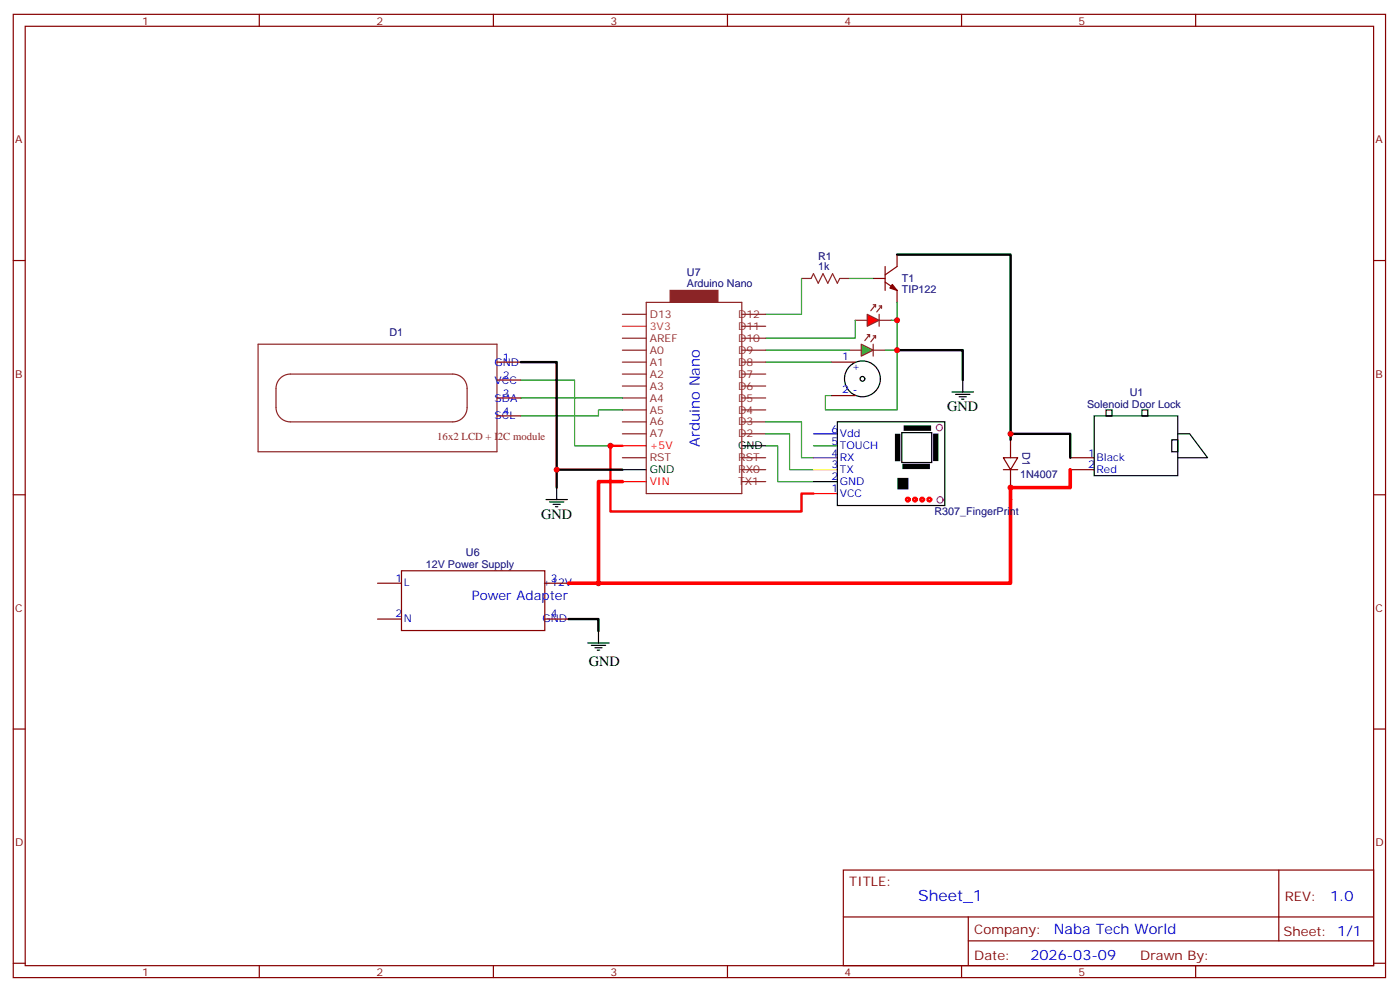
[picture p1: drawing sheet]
<svg xmlns="http://www.w3.org/2000/svg" width="414mm" height="293mm" viewBox="0 0 414 293" stroke-linecap="round" stroke-linejoin="round" font-family="sans-serif">
<g fill="none" stroke="#870000" stroke-width=".35">
<path d="M3.9 4.2h405.4v284.4h-405.4zM7.4 7.8h398.3v277.2h-398.3zM76.6 4.2v3.6M145.7 4.2v3.6M214.9 4.2v3.6M284 4.2v3.6M353.2 4.2v3.6M3.9 76.9h3.5M405.7 76.9h3.6M146.8 106.9h7M146.8 112.2h7M146.8 117.5h7"/>
<path d="M146.8 122.8h7M316.1 135.1h7.1M316.1 138.6h7.1M3.9 146h3.5M405.7 146h3.6M3.9 215.2h3.5M405.7 215.2h3.6M249.1 256.8h156.6v28.2h-156.6zM377.7 256.8v20.9M249.1 270.7h156.5M286 277.7h119.6M286 270.7v14.1"/>
<path d="M3.9 284.3h3.5M76.6 285v3.6M145.7 285v3.6M214.9 285v3.6M284 285v3.6M353.2 285v3.6M405.7 284.3h3.6"/>
</g>
<path d="M323.2 122.8h24.7v17.6h-24.7zM326.7 121h1.8v1.8h-1.8zM337.3 121h1.8v1.8h-1.8zM346.1 129.8h1.8v3.5h-1.8zM347.9 128.1h3.5l5.3 7h-8.8" fill="none" stroke="#000" stroke-width=".35"/>
<path d="M252.6 94.5h3.6M257.9 90h.7M258.6 90l-1.4 1.7M258.6 90v.7M259.7 92.8v3.5M259.7 94.5h3.5M259.7 90.3h.7M260.4 90.3l-1.4 1.8M260.4 90.3v.7M76.2 101.6h70.6v31.7h-70.6zM83 111.4a4.2 4.2 0 0 1 2.8-1h47.9a4.2 4.2 0 0 1 4.3 4.3v5.6a4.2 4.2 0 0 1-4.3 4.2h-47.9a4.2 4.2 0 0 1-4.3-4.2v-5.6a4.2 4.2 0 0 1 1.5-3.3z" fill="none" stroke="#8c2424" stroke-width=".35"/>
<path d="M256.2 92.8l3.5 1.7-3.5 1.8z" fill="#f00" stroke="#8c2424" stroke-width=".35"/>
<path d="M256.2 98.8h.7M256.9 98.8l-1.5 1.7M256.9 98.8v.7M257.9 99.1h.7M258.6 99.1l-1.4 1.8M258.6 99.1v.7M250.9 103.4h3.5M257.9 101.6v3.5M257.9 103.4h3.5" fill="none" stroke="#8c2424" stroke-width=".35"/>
<path d="M254.4 101.6l3.5 1.8-3.5 1.7z" fill="#0c0" stroke="#8c2424" stroke-width=".35"/>
<g fill="none" stroke="#000" stroke-width=".35">
<path d="M183.8 138.6h7.1M219.1 131.6h7.1M240.3 142.2h7"/>
<circle cx="254.7" cy="111.8" r="5.3"/>
<circle cx="254.7" cy="111.8" r=".71"/>
</g>
<g fill="none" stroke="#870000" stroke-width=".35">
<path d="M261.4 78.7v7M265 75.1v3.6l-3.6 2.4M257.9 82.2h3.5M261.4 83.3l3.6 2.4v3.6M245.6 106.9h7M245.6 116.8h7M296.4 135.1h4.2l-2.1 3.5zM296.4 138.6h4.2M298.5 129.8v5.3M298.5 138.6v5.3M111.5 172.2h7.1M118.6 168.5h42.3v17.6h-42.3z"/>
<path d="M160.9 172.2h7.1M111.5 182.7h7.1M160.9 182.7h7.1"/>
</g>
<path d="M263.6 84l1.4 1.7-2.1-.7z" fill="#870000" stroke="#870000" stroke-width=".35"/>
<g fill="none" stroke="#8c2424" stroke-width=".35">
<path d="M183.8 92.8h7.1M183.8 99.8h7.1M190.9 89.3h28.2v56.4h-28.2zM219.1 92.8h7.1M219.1 96.3h7.1M219.1 99.8h7.1M236.7 82.2h2.9l.7-1.4 1.4 2.8 1.4-2.8 1.4 2.8 1.4-2.8 1.4 2.8 .7-1.4h2.9M183.8 103.4h7.1M183.8 106.9h7.1M183.8 110.4h7.1M183.8 113.9h7.1M183.8 117.5h7.1"/>
<path d="M219.1 103.4h7.1M219.1 106.9h7.1M219.1 110.4h7.1M219.1 113.9h7.1M219.1 117.5h7.1M183.8 121h7.1M183.8 124.5h7.1M183.8 128.1h7.1M183.8 135.1h7.1M219.1 121h7.1M219.1 124.5h7.1M219.1 128.1h7.1"/>
<path d="M219.1 135.1h7.1M219.1 138.6h7.1M219.1 142.2h7.1"/>
</g>
<path d="M265 75.1h33.5v53M153.8 106.9h10.6v31.7h19.4M298.5 129.8v-1.7h17.6v7" fill="none" stroke="#000" stroke-width=".71"/>
<path d="M316.1 138.6v5.3h-17.6v28.3h-130.5M183.8 142.2h-7v30" fill="none" stroke="#f00" stroke-width="1.1"/>
<g fill="none" stroke="#008700" stroke-width=".35">
<path d="M236.7 82.2v10.6h-10.5M250.9 82.2h7M252.6 94.5v5.3h-26.4M263.2 94.5h1.8v8.9h-3.6M265 89.3v5.2M153.8 112.2h15.9v19.4h10.6M153.8 117.5h30M226.2 103.4h24.7M226.2 106.9h19.4M265 103.4v17.6h-21.2v-4.2h1.8M183.8 121h-7v1.8h-23M226.2 128.1h7v10.5h7.1"/>
<path d="M226.2 124.5h10.5v10.6h3.6M226.2 131.6h3.5v10.6h10.6"/>
</g>
<path d="M183.8 131.6h7.1M183.8 142.2h7.1M240.3 145.7h7" fill="none" stroke="#f00" stroke-width=".35"/>
<path d="M183.8 96.3h7.1" fill="none" stroke="#c60" stroke-width=".35"/>
<path d="M197.9 85.7h14.2v3.6h-14.2z" fill="#8c2424" stroke="#8c2424" stroke-width=".35"/>
<path d="M183.8 131.6h-3.5v19.4h56.4v-5.3h3.6" fill="none" stroke="#f00" stroke-width=".71"/>
<path d="M240.3 138.6h7" fill="none" stroke="#ff0" stroke-width=".35"/>
<path d="M240.3 135.1h7" fill="none" stroke="#90c" stroke-width=".35"/>
<path d="M266.4 127.7h8.8v8.8h-8.8z" fill="#fff" stroke="#000" stroke-width=".35"/>
<path d="M240.3 131.6h7" fill="none" stroke="#090" stroke-width=".35"/>
<path d="M240.3 128.1h7" fill="none" stroke="#00c" stroke-width=".35"/>
<path d="M247.3 124.5h31.8v24.7h-31.8z" fill="none" stroke="#000" stroke-width=".35"/>
<g fill="none" stroke="#939" stroke-width=".35">
<circle cx="277.4" cy="126.2" r=".92"/>
<circle cx="277.6" cy="147.5" r=".92"/>
</g>
<g fill="none" stroke="#f00" stroke-width=".71">
<circle cx="268.1" cy="147.5" r=".53"/>
<circle cx="270.3" cy="147.5" r=".53"/>
<circle cx="272.4" cy="147.5" r=".53"/>
<circle cx="274.5" cy="147.5" r=".53"/>
</g>
<g fill="#fff" stroke="#000" stroke-width="1.1">
<path d="M267.1 137.4h7v.5h-7z"/>
<path d="M267.4 126.1h7.1v.5h-7.1z"/>
<path d="M276.1 128.5h.6v7.1h-.6z"/>
<path d="M264.9 128.6h.5v7h-.5z"/>
</g>
<path d="M265.9 141.9h1.5v1.7h-1.5z" fill="#fff" stroke="#000" stroke-width="1.8"/>
<g fill="none" stroke="#000" stroke-width=".35">
<path d="M281.2 115.7h6.3M282.3 116.4h4.2M283.3 117.1h2.1M284 117.8h.7M284.4 112.2v3.5M161.3 147.5h6.3M162.3 148.2h4.2M163.4 148.9h2.1M164.1 149.6h.7M164.4 143.9v3.6M173.6 189.8h6.4M174.7 190.5h4.2"/>
<path d="M175.7 191.2h2.1M176.4 191.9h.7M176.8 186.3v3.5"/>
</g>
<path d="M265 103.4h19.4v8.8M164.4 138.6v5.3M168 182.7h8.8v3.6" fill="none" stroke="#000" stroke-width=".71"/>
<g fill="#c00">
<circle cx="176.8" cy="172.2" r=".88"/>
<circle cx="298.5" cy="128.1" r=".88"/>
<circle cx="265" cy="94.5" r=".88"/>
<circle cx="265" cy="103.4" r=".88"/>
<circle cx="180.3" cy="131.6" r=".88"/>
<circle cx="164.4" cy="138.6" r=".88"/>
<circle cx="298.5" cy="143.9" r=".88"/>
</g>
<text font-size="4.6" fill="#00f" x="271.2" y="265.8">Sheet_1</text>
<g font-size="4.2">
<text x="279.8" y="121.4">GND</text>
<text x="159.8" y="153.1">GND</text>
<text x="174" y="196.5">GND</text>
</g>
<g font-size="4.2" fill="#00f">
<text x="206.7" y="131.9" transform="rotate(-90 206.7 131.9)">Arduino Nano</text>
<text x="392.9" y="266.1">1.0</text>
<text x="311.3" y="275.6">Naba Tech World</text>
<text x="304.3" y="283.4">2026-03-09</text>
</g>
<text font-size="3.9" fill="#00f" x="139.4" y="177.1">Power Adapter</text>
<g font-size="3.9" fill="#800">
<text x="250.9" y="261.4">TITLE:</text>
<text x="379.5" y="266.1">REV:</text>
<text x="287.8" y="275.6">Company:</text>
<text x="379.1" y="276.2">Sheet: 1/1</text>
<text x="287.8" y="283.3">Date:</text>
<text x="336.8" y="283.4">Drawn By:</text>
</g>
<g font-size="3.2" fill="#800">
<text x="42" y="7.2">1</text>
<text x="111.2" y="7.2">2</text>
<text x="180.3" y="7.2">3</text>
<text x="249.4" y="7.2">4</text>
<text x="318.6" y="7.2">5</text>
<text x="4.4" y="42.3">A</text>
<text x="406.3" y="42.3">A</text>
<text x="4.4" y="111.5">B</text>
<text x="406.3" y="111.5">B</text>
<text x="4.4" y="180.6">C</text>
<text x="406.3" y="180.6">C</text>
<text x="4.4" y="249.8">D</text>
<text x="406.3" y="249.8">D</text>
<text x="42" y="288">1</text>
<text x="111.2" y="288">2</text>
<text x="180.3" y="288">3</text>
<text x="249.4" y="288">4</text>
<text x="318.6" y="288">5</text>
</g>
<g font-size="3.2" fill="#000080">
<text x="241.7" y="76.8">R1</text>
<text x="202.9" y="81.5">U7</text>
<text x="241.7" y="79.7">1k</text>
<text x="266.4" y="83.3">T1</text>
<text x="202.9" y="84.7">Arduino Nano</text>
<text x="266.4" y="86.5">TIP122</text>
<text x="115" y="99.2">D1</text>
<text x="333.7" y="116.9">U1</text>
<text x="321.1" y="120.4">Solenoid Door Lock</text>
<text x="302" y="133.3" transform="rotate(90 302 133.3)">D1</text>
<text x="301.3" y="141.2">1N4007</text>
<text x="276" y="152">R307_FingerPrint</text>
<text x="125.8" y="167.6">12V Power Supply</text>
<text x="137.6" y="164.2">U6</text>
</g>
<g font-size="3.2" fill="#8d2323">
<text x="191.9" y="93.8">D13</text>
<text x="218.1" y="93.8">D12</text>
<text x="191.9" y="100.9">AREF</text>
<text x="218.1" y="97.4">D11</text>
<text x="218.1" y="100.9">D10</text>
<text x="191.9" y="107.9">A1</text>
<text x="191.9" y="104.4">A0</text>
<text x="218.1" y="104.4">D9</text>
<text x="218.1" y="107.9">D8</text>
<text x="191.9" y="111.5">A2</text>
<text x="218.1" y="111.5">D7</text>
<text x="191.9" y="118.5">A4</text>
<text x="191.9" y="115">A3</text>
<text x="218.1" y="115">D6</text>
<text x="218.1" y="118.5">D5</text>
<text x="191.9" y="125.6">A6</text>
<text x="191.9" y="122.1">A5</text>
<text x="218.1" y="122.1">D4</text>
<text x="218.1" y="125.6">D3</text>
<text x="129.2" y="129.8">16x2 LCD + I2C module</text>
<text x="191.9" y="129.1">A7</text>
<text x="218.1" y="129.1">D2</text>
<text x="191.9" y="136.2">RST</text>
<text x="218.1" y="136.2">RST</text>
<text x="218.1" y="139.7">RX0</text>
<text x="218.1" y="143.2">TX1</text>
</g>
<text font-size="3.2" fill="#c60" x="191.9" y="97.4">3V3</text>
<g font-size="3.2" fill="#00f">
<text x="146.1" y="107.9">GND</text>
<text x="148.6" y="106.5">1</text>
<text x="248.7" y="106.2">1</text>
<text x="146.1" y="113.2">VCC</text>
<text x="148.6" y="111.8">2</text>
<text x="251.6" y="109.4">+</text>
<text x="146.1" y="118.5">SDA</text>
<text x="148.6" y="117.1">3</text>
<text x="248.7" y="116.1">2 -</text>
<text x="146.1" y="123.8">SCL</text>
<text x="148.6" y="122.4">4</text>
<text x="245.6" y="131.2">5</text>
<text x="245.6" y="127.7">6</text>
<text x="248" y="129.1">Vdd</text>
<text x="245.6" y="134.8">4</text>
<text x="248" y="136.2">RX</text>
<text x="248" y="132.6">TOUCH</text>
<text x="321.4" y="134.8">1</text>
<text x="323.9" y="136.2">Black</text>
<text x="245.6" y="141.8">2</text>
<text x="245.6" y="138.3">3</text>
<text x="248" y="143.2">GND</text>
<text x="248" y="139.7">TX</text>
<text x="321.4" y="138.3">2</text>
<text x="323.9" y="139.7">Red</text>
<text x="245.6" y="145.3">1</text>
<text x="248" y="146.8">VCC</text>
<text x="116.8" y="171.7">1</text>
<text x="119.3" y="173.1">L</text>
<text x="160.2" y="173.1">+12V</text>
<text x="162.7" y="171.7">3</text>
<text x="116.8" y="182.2">2</text>
<text x="119.3" y="183.7">N</text>
<text x="160.2" y="183.7">GND</text>
<text x="162.7" y="182.2">4</text>
</g>
<g font-size="3.2" fill="#f00">
<text x="191.9" y="132.6">+5V</text>
<text x="191.9" y="143.2">VIN</text>
</g>
<g font-size="3.2">
<text x="218.1" y="132.6">GND</text>
<text x="191.9" y="139.7">GND</text>
</g>
</svg>
